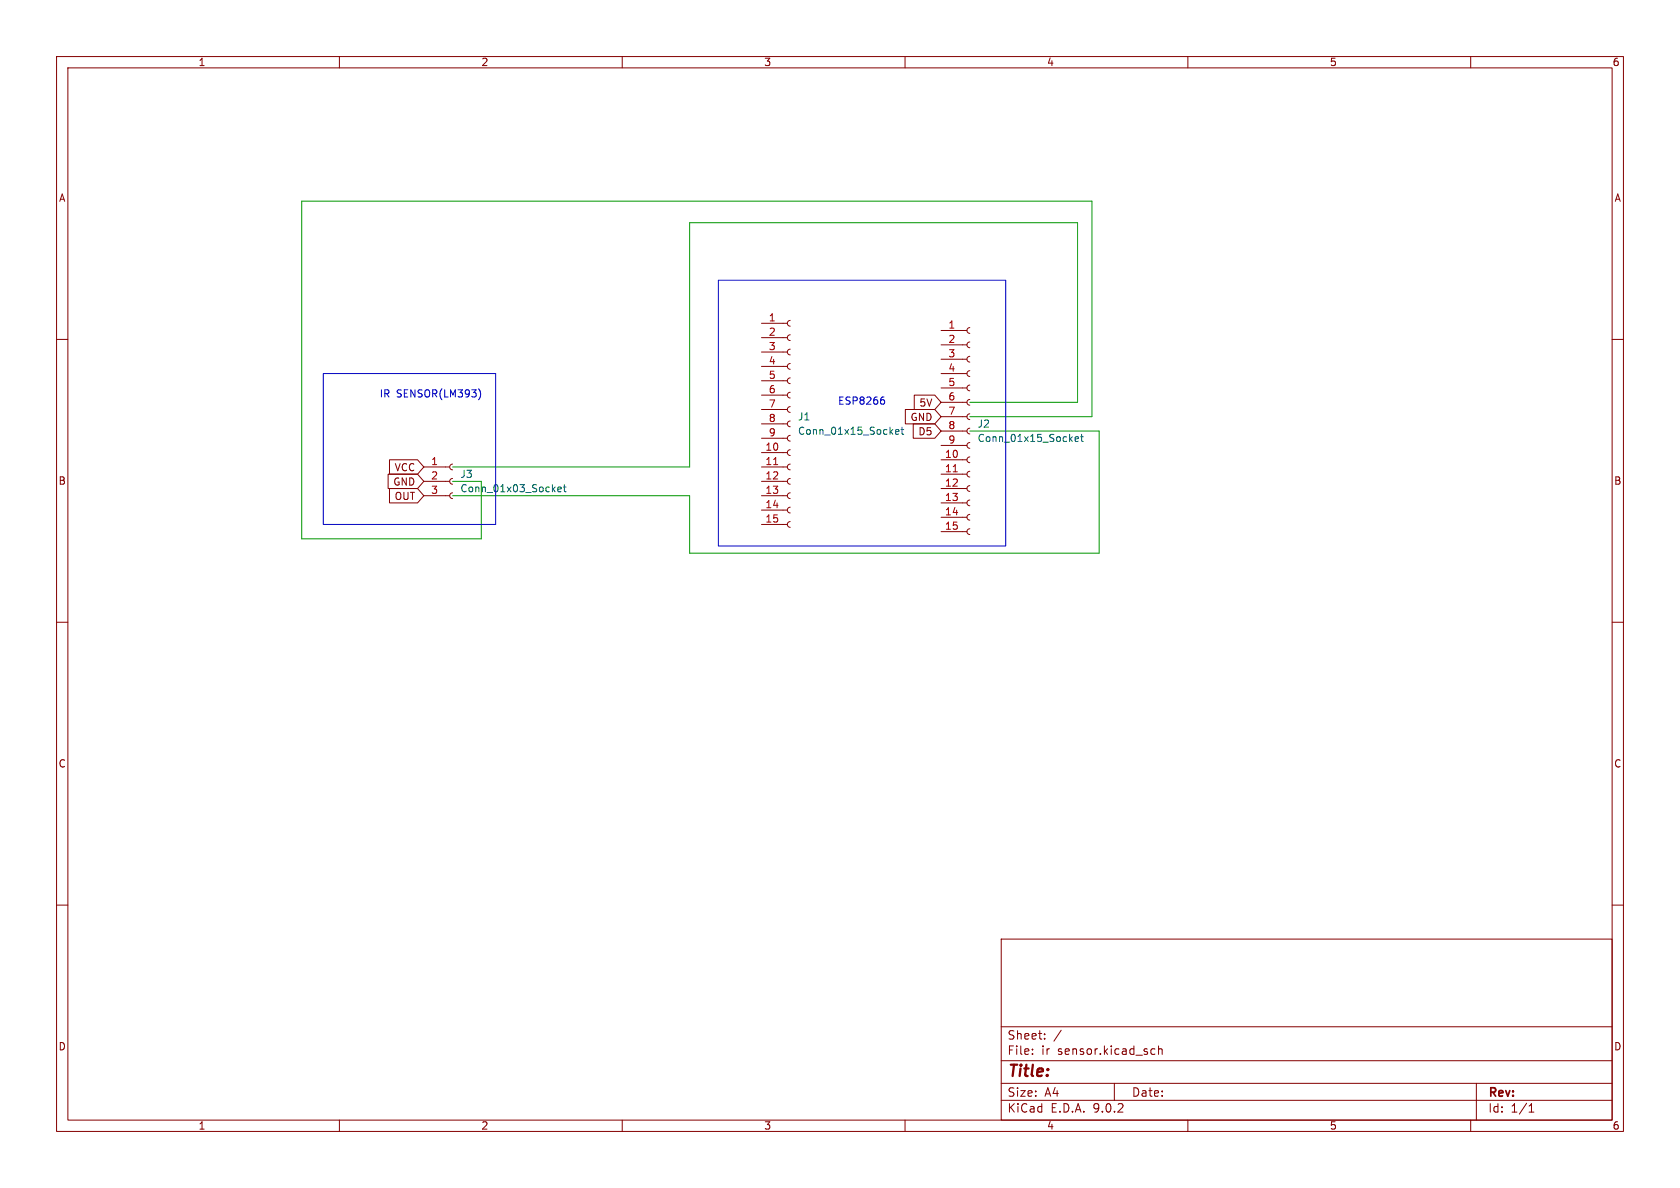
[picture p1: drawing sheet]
<svg xmlns="http://www.w3.org/2000/svg" width="297mm" height="210mm" viewBox="0 0 297 210" stroke-linecap="round" stroke-linejoin="round" font-family="sans-serif">
<g fill="none" stroke="#840000" stroke-width=".18">
<path d="M10 10h277v190h-277zM12 12h273v186h-273zM60 10v2M110 10v2M160 10v2M210 10v2M260 10v2M134.6 57.2h4.6M134.6 59.7h4.6M139.7 56.6l-.4 .2-.1 .4 .1 .3 .4 .2M139.7 59.2l-.4 .1-.1 .4 .1 .3 .4 .2M166.4 58.4h4.5"/>
<path d="M171.4 57.9l-.3 .2-.2 .3 .2 .4 .3 .1M10 60h2M134.6 62.2h4.6M134.6 64.8h4.6M134.6 67.3h4.6M134.6 69.9h4.6M134.6 72.4h4.6M134.6 74.9h4.6M134.6 77.5h4.6M139.7 61.7l-.4 .2-.1 .3 .1 .4 .4 .1M139.7 64.3l-.4 .1-.1 .4 .1 .3 .4 .2M139.7 66.8l-.4 .2-.1 .3 .1 .4 .4 .1"/>
<path d="M139.7 69.3l-.4 .2-.1 .4 .1 .3 .4 .2M139.7 71.9l-.4 .1-.1 .4 .1 .3 .4 .2M139.7 74.4l-.4 .2-.1 .3 .1 .4 .4 .1M139.7 77l-.4 .1-.1 .4 .1 .3 .4 .2M139.7 79.5l-.4 .2-.1 .3 .1 .4 .4 .1M160.1 72.4h5.2l1.1 1.3-1.1 1.2h-5.2zM161.4 74.9h3.9l1.1 1.3-1.1 1.3h-3.9zM161.6 69.8h3.7l1.1 1.3-1.1 1.3h-3.7zM166.4 61h4.5M166.4 63.5h4.5M166.4 66h4.5M166.4 68.6h4.5"/>
<path d="M166.4 71.1h4.5M166.4 73.7h4.5M166.4 76.2h4.5M166.4 78.7h4.5M171.4 60.5l-.3 .1-.2 .4 .2 .3 .3 .2M171.4 63l-.3 .1-.2 .4 .2 .4 .3 .1M171.4 65.5l-.3 .2-.2 .3 .2 .4 .3 .1M171.4 68.1l-.3 .1-.2 .4 .2 .3 .3 .2M171.4 70.6l-.3 .2-.2 .3 .2 .4 .3 .1M171.4 73.2l-.3 .1-.2 .4 .2 .3 .3 .2M171.4 75.7l-.3 .1-.2 .4 .2 .4 .3 .1M171.4 78.2l-.3 .2-.2 .3 .2 .4 .3 .1"/>
<path d="M285 60h2M68.6 83.8h5.2l1.1 1.3-1.1 1.3h-5.2zM68.9 81.3h4.9l1.1 1.3-1.1 1.2h-4.9zM68.9 86.4h4.9l1.1 1.2-1.1 1.3h-4.9zM74.9 82.6h4.6M74.9 85.1h4.6M74.9 87.6h4.6M80 82l-.3 .2-.2 .4 .2 .3 .3 .2M80 84.6l-.3 .1-.2 .4 .2 .3 .3 .2M80 87.1l-.3 .2-.2 .3 .2 .4 .3 .1M134.6 82.6h4.6M134.6 85.1h4.6"/>
<path d="M134.6 87.6h4.6M134.6 80h4.6M134.6 90.2h4.6M134.6 92.7h4.6M139.7 82l-.4 .2-.1 .4 .1 .3 .4 .2M139.7 84.6l-.4 .1-.1 .4 .1 .3 .4 .2M139.7 87.1l-.4 .2-.1 .3 .1 .4 .4 .1M139.7 89.7l-.4 .1-.1 .4 .1 .3 .4 .2M139.7 92.2l-.4 .2-.1 .3 .1 .4 .4 .1M166.4 81.3h4.5M166.4 83.8h4.5M166.4 86.4h4.5"/>
<path d="M166.4 88.9h4.5M166.4 91.4h4.5M166.4 94h4.5M171.4 80.8l-.3 .1-.2 .4 .2 .3 .3 .2M171.4 83.3l-.3 .2-.2 .3 .2 .4 .3 .1M171.4 85.9l-.3 .1-.2 .4 .2 .3 .3 .2M171.4 88.4l-.3 .1-.2 .4 .2 .4 .3 .1M171.4 90.9l-.3 .2-.2 .3 .2 .4 .3 .1M171.4 93.5l-.3 .1-.2 .4 .2 .3 .3 .2M10 110h2M285 110h2M10 160h2"/>
<path d="M177 166h108v32h-108zM285 160h2M60 198v2M110 198v2M160 198v2M177 194.5h108M177 191.5h108M177 187.5h108M177 181.5h108M182.5 186.3v.1M182.5 185.5v.1M184.7 183.6v.1"/>
<path d="M184.7 182.8v.1M187.6 182.1l-1.3 2M197 191.5v3M203.7 185.4l.5 .1M204.2 186.3l-.5 .1M204.8 185.5l.2-.1 .4 .1 .1 .9M204.8 184.9v1.5M210 198v2M260 198v2M261 191.5v6.5M270.3 196.6h.9M270.3 195.5l.4-.4v1.5"/>
</g>
<path d="M158.3 76.4l.6-.2v-.2l-.4-.1-.2 .2 .1 .6h.5M159.3 75.9h.5M159.5 75.5v1.1l.3 .2M190.1 77.6l.6-.1-.1-.2-.4-.1-.1 .2v.6h.5M191 77.2h.5M191.2 76.8v1.1l.3 .1M98.6 86.5l.6-.1v-.2l-.4-.1-.2 .2 .1 .6h.5M99.6 86.1h.5M99.8 85.7v1.1l.3 .1" fill="none" stroke="#006464" stroke-width=".18"/>
<path d="M136.8 82.1h.7M168.5 83.4h.7" fill="none" stroke="#a90000" stroke-width=".18"/>
<path d="M171.4 73.7h21.6v-38.1h-139.7v59.7h31.8v-10.2h-5.1M171.4 71.1h19.1v-31.7h-68.6v43.2h-41.9M171.4 76.2h22.9v21.6h-72.4v-10.2h-41.9" fill="none" stroke="#009600" stroke-width=".18"/>
<path d="M127 49.5h50.8v47h-50.8zM57.1 66h30.5v26.7h-30.5zM84.6 68.7a1.46 1.46 0 0 1 0 2M155.9 70.7h.2l.3 .2-.1 .4-.4 .1M156 70.2h.3" fill="none" stroke="#0000c2" stroke-width=".18"/>
<text font-size="2.8" fill="#840000" x="178" y="190.9">Title:</text>
<g font-size="2.1" fill="#840000">
<text x="178" y="184">Sheet:</text>
<text x="178" y="186.7">File:</text>
<text x="184.1" y="186.7">ir</text>
<text x="187" y="186.7">sensor.kicad_sch</text>
<text x="178" y="196.9">KiCad</text>
<text x="178" y="194.1">Size:</text>
<text x="184.7" y="194.1">A4</text>
<text x="185.7" y="196.9">E.D.A.</text>
<text x="193.3" y="196.9">9.0.2</text>
<text x="200" y="194.1">Date:</text>
<text x="263" y="194.3">Rev:</text>
<text x="263" y="196.9">Id:</text>
<text x="267.1" y="196.9">1/1</text>
</g>
<g font-size="1.8" fill="#840000">
<text x="35" y="11.9">1</text>
<text x="85" y="11.9">2</text>
<text x="135" y="11.9">3</text>
<text x="185" y="11.9">4</text>
<text x="235" y="11.9">5</text>
<text x="285" y="11.9">6</text>
<text x="10.3" y="35.9">A</text>
<text x="285.3" y="35.9">A</text>
<text x="160.9" y="74.6">GND</text>
<text x="162.3" y="77.2">D5</text>
<text x="162.4" y="72.1">5V</text>
<text x="69.7" y="83.5">VCC</text>
<text x="10.3" y="85.9">B</text>
<text x="69.4" y="86">GND</text>
<text x="69.7" y="88.6">OUT</text>
<text x="285.3" y="85.9">B</text>
<text x="10.3" y="135.9">C</text>
<text x="285.3" y="135.9">C</text>
<text x="10.3" y="185.9">D</text>
<text x="285.3" y="185.9">D</text>
<text x="35" y="199.9">1</text>
<text x="85" y="199.9">2</text>
<text x="135" y="199.9">3</text>
<text x="185" y="199.9">4</text>
<text x="235" y="199.9">5</text>
<text x="285" y="199.9">6</text>
</g>
<g font-size="1.8" fill="#a90000">
<text x="135.8" y="56.9">1</text>
<text x="135.8" y="59.4">2</text>
<text x="167.6" y="58.2">1</text>
<text x="135.8" y="62">3</text>
<text x="135.8" y="64.5">4</text>
<text x="167.6" y="60.7">2</text>
<text x="167.6" y="63.2">3</text>
<text x="167.6" y="65.8">4</text>
<text x="135.8" y="67.1">5</text>
<text x="135.8" y="69.6">6</text>
<text x="167.6" y="68.3">5</text>
<text x="167.6" y="70.9">6</text>
<text x="135.8" y="72.1">7</text>
<text x="135.8" y="74.7">8</text>
<text x="135.8" y="77.2">9</text>
<text x="167.6" y="73.4">7</text>
<text x="167.6" y="75.9">8</text>
<text x="76.1" y="82.3">1</text>
<text x="135.2" y="79.8">10</text>
<text x="135.2" y="82.3">11</text>
<text x="167" y="81">10</text>
<text x="167" y="83.6">11</text>
<text x="167.6" y="78.5">9</text>
<text x="76.1" y="84.8">2</text>
<text x="76.1" y="87.4">3</text>
<text x="135.2" y="84.8">12</text>
<text x="135.2" y="87.4">13</text>
<text x="135.2" y="89.9">14</text>
<text x="167" y="86.1">12</text>
<text x="167" y="88.6">13</text>
<text x="135.2" y="92.5">15</text>
<text x="167" y="91.2">14</text>
<text x="167" y="93.7">15</text>
</g>
<g font-size="1.8" fill="#0000c2">
<text x="67" y="70.5">IR</text>
<text x="70.1" y="70.5">SENSOR(LM393)</text>
<text x="148.1" y="71.7">ESP8266</text>
</g>
<g font-size="1.8" fill="#006464">
<text x="141" y="74.5">J1</text>
<text x="141" y="77.1">Conn_01x15_Socket</text>
<text x="172.7" y="75.8">J2</text>
<text x="172.7" y="78.3">Conn_01x15_Socket</text>
<text x="81.3" y="84.7">J3</text>
<text x="81.3" y="87.2">Conn_01x03_Socket</text>
</g>
</svg>
